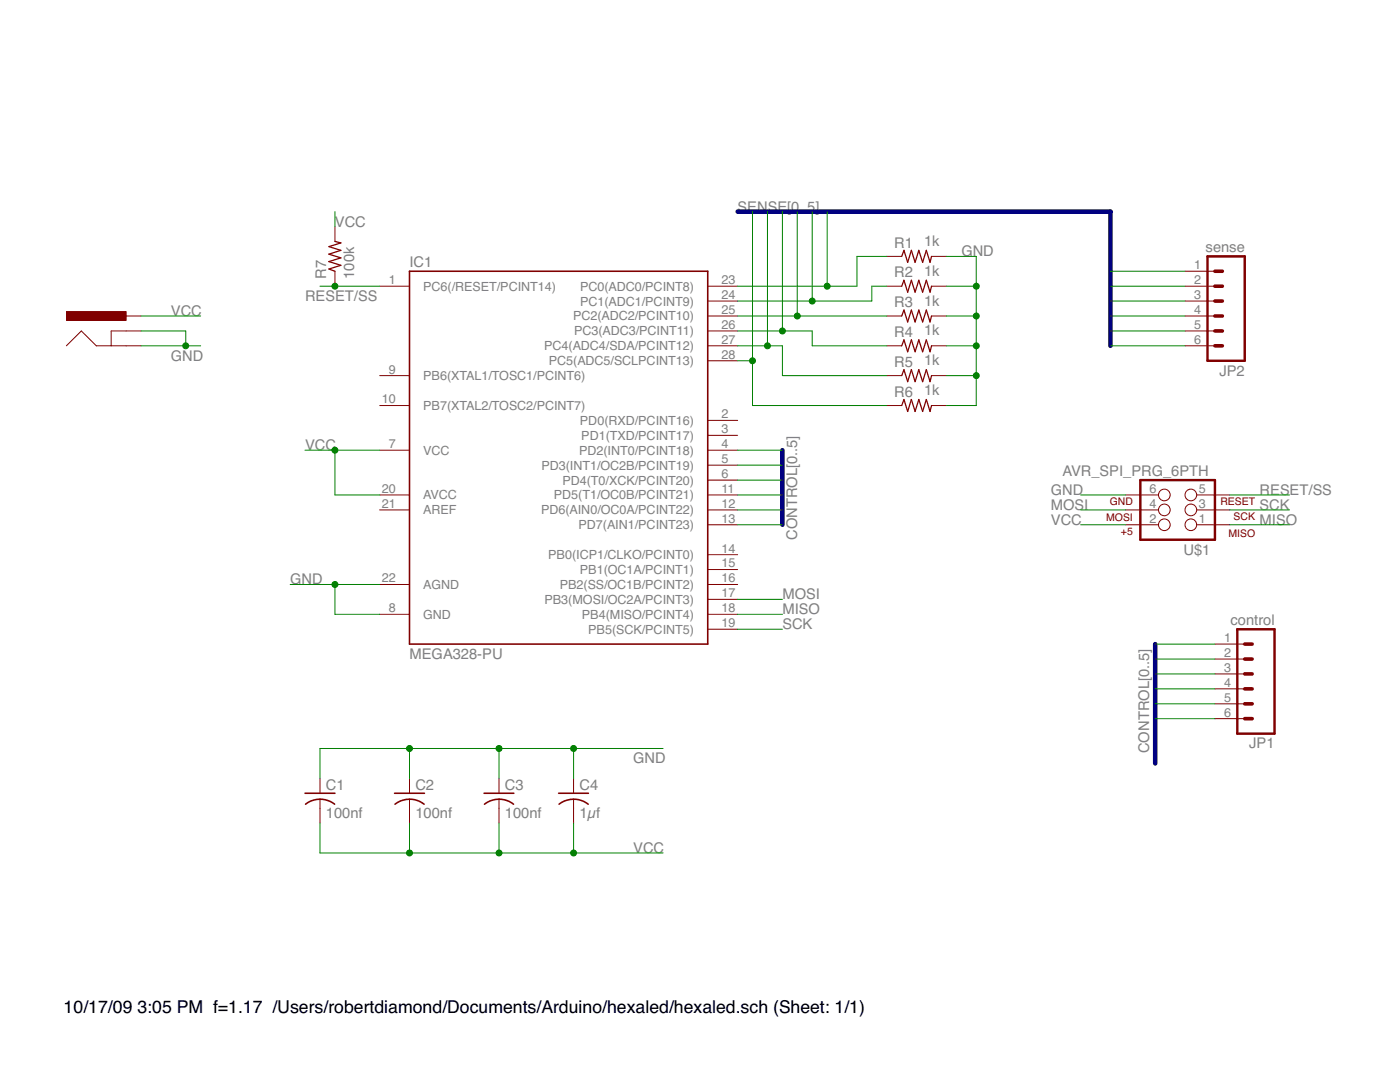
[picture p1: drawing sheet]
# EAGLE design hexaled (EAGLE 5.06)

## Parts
C1  100nf  C-US025-030X050  [C025-030X050]
C2  100nf  C-US025-030X050  [C025-030X050]
C3  100nf  C-US025-030X050  [C025-030X050]
C4  1µf  C-US025-030X050  [C025-030X050]
IC1  MEGA48/88/168-PU  [DIL28-3]
J1  POWER_JACKPTH  [POWER_JACK_PTH]
JP1  control  M06POL  [MOLEX-1X6]
JP2  sense  M06POL  [MOLEX-1X6]
R1  1k  R-US_0207/15  [0207/15]
R2  1k  R-US_0207/15  [0207/15]
R3  1k  R-US_0207/15  [0207/15]
R4  1k  R-US_0207/15  [0207/15]
R5  1k  R-US_0207/15  [0207/15]
R6  1k  R-US_0207/15  [0207/15]
R7  100k  R-US_0204/7  [0204/7]
U$1  AVR_SPI_PRG_6PTH  [2X3]

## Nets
CONTROL0: IC1.4(PD2(INT0/PCINT18)) JP1.1
CONTROL1: IC1.5(PD3(INT1/OC2B/PCINT19)) JP1.2
CONTROL2: IC1.6(PD4(T0/XCK/PCINT20)) JP1.3
CONTROL3: IC1.11(PD5(T1/OC0B/PCINT21)) JP1.4
CONTROL4: IC1.12(PD6(AIN0/OC0A/PCINT22)) JP1.5
CONTROL5: IC1.13(PD7(AIN1/PCINT23)) JP1.6
GND [power]: C1.1 C2.1 C3.1 C4.1 IC1.8(GND) IC1.22(AGND) J1.GND J1.GNDBREAK R1.2 R2.2 R3.2 R4.2 R5.2 R6.2 U$1.6
MISO: IC1.18(PB4(MISO/PCINT4)) U$1.1
MOSI: IC1.17(PB3(MOSI/OC2A/PCINT3)) U$1.4
RESET/SS: IC1.1(PC6(/RESET/PCINT14)) R7.1 U$1.5
SCK: IC1.19(PB5(SCK/PCINT5)) U$1.3
SENSE0: IC1.23(PC0(ADC0/PCINT8)) JP2.1 R1.1
SENSE1: IC1.24(PC1(ADC1/PCINT9)) JP2.2 R2.1
SENSE2: IC1.25(PC2(ADC2/PCINT10)) JP2.3 R3.1
SENSE3: IC1.26(PC3(ADC3/PCINT11)) JP2.4 R4.1
SENSE4: IC1.27(PC4(ADC4/SDA/PCINT12)) JP2.5 R5.1
SENSE5: IC1.28(PC5(ADC5/SCLPCINT13)) JP2.6 R6.1
VCC [power]: C1.2 C2.2 C3.2 C4.2 IC1.7(VCC) IC1.20(AVCC) J1.PWR R7.2 U$1.2
Unconnected: IC1.2(PD0(RXD/PCINT16)) IC1.3(PD1(TXD/PCINT17)) IC1.9(PB6(XTAL1/TOSC1/PCINT6)) IC1.10(PB7(XTAL2/TOSC2/PCINT7)) IC1.14(PB0(ICP1/CLKO/PCINT0)) IC1.15(PB1(OC1A/PCINT1)) IC1.16(PB2(SS/OC1B/PCINT2)) IC1.21(AREF)

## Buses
CONTROL[0..5]
SENSE[0..5]
